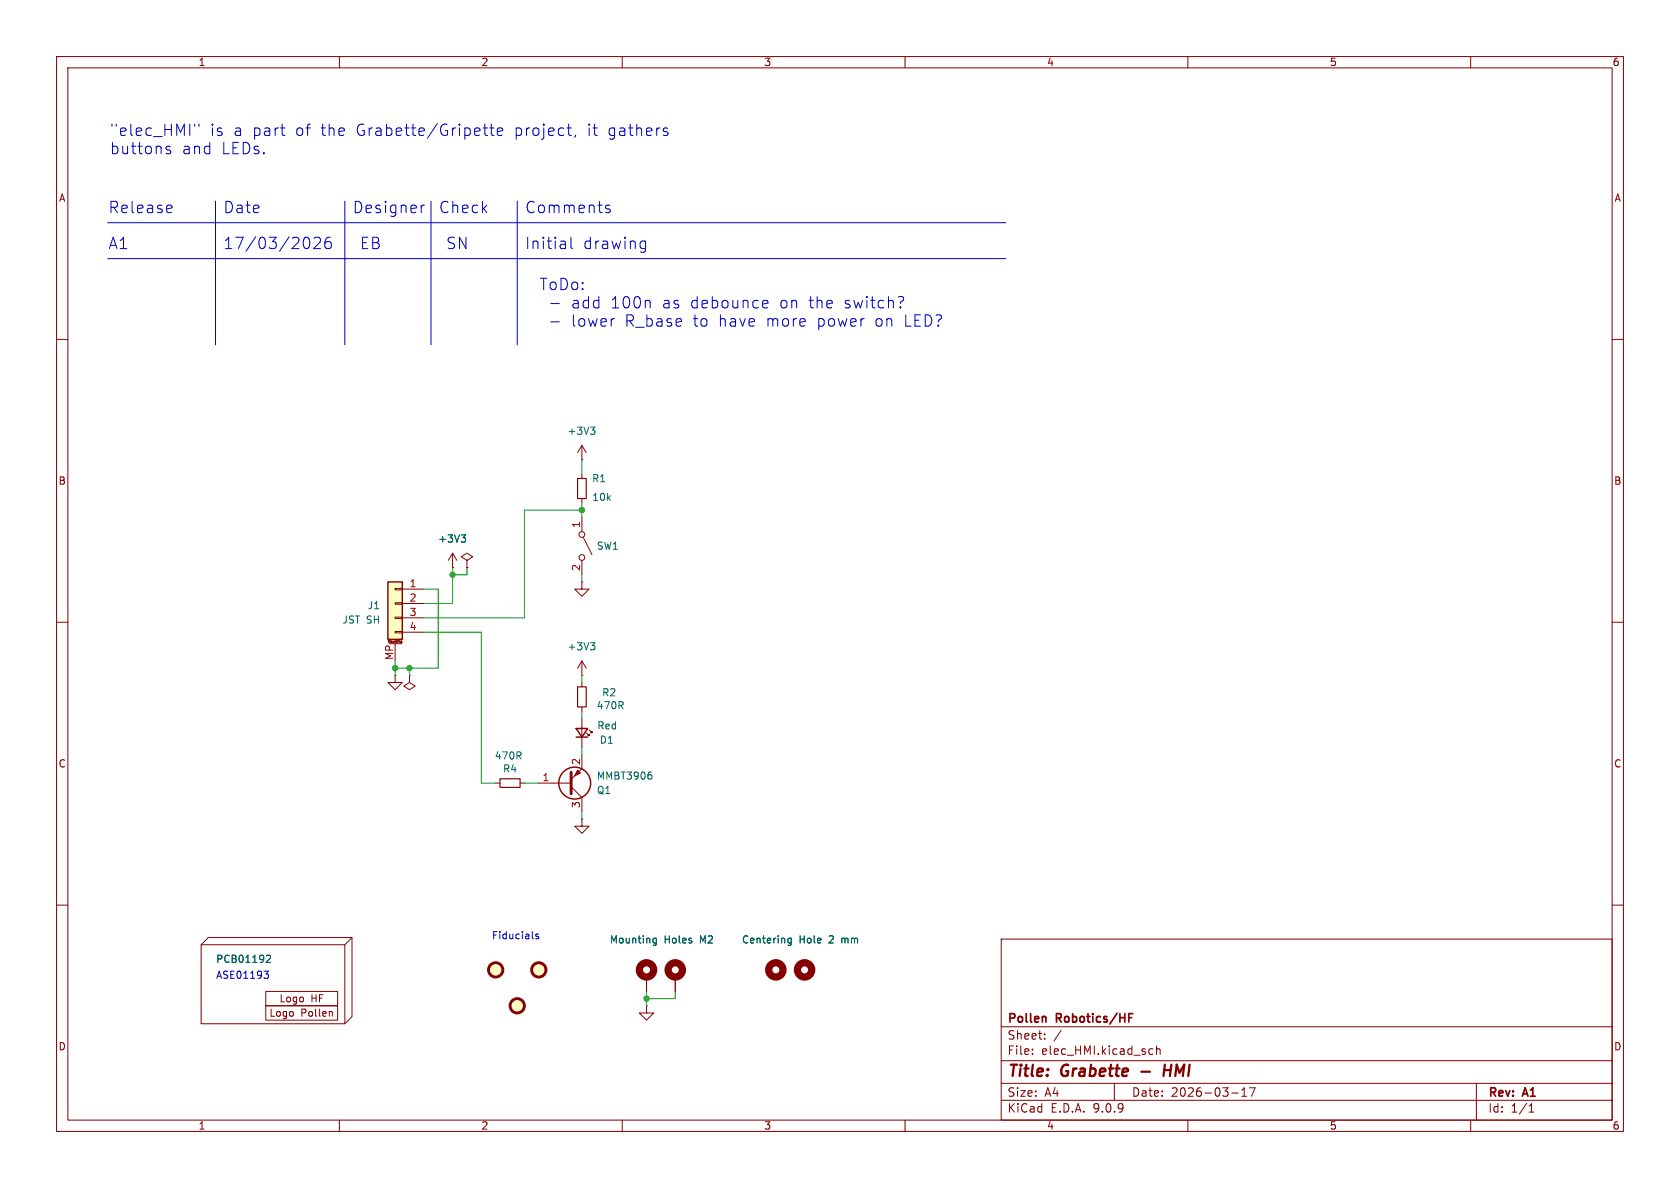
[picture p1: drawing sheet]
<svg xmlns="http://www.w3.org/2000/svg" width="297mm" height="210mm" viewBox="0 0 297 210" stroke-linecap="round" stroke-linejoin="round" font-family="sans-serif">
<g fill="none" stroke="#840000" stroke-width=".18">
<path d="M10 10h277v190h-277zM12 12h273v186h-273zM60 10v2M110 10v2M160 10v2M210 10v2M260 10v2M10 60h2M102.9 78.7v2.6M102.9 78.7l-.8 1.3M102.9 78.7l.7 1.3M285 60h2"/>
<path d="M80 97.8l-.8 1.3M80 97.8l.8 1.3M80 97.8v2.5M82.5 99.1l1.1-.7-1.1-.6-1 .6 1 .7v1.2M102.9 81.3h.1M102.9 83.8v.8M102.9 88.1v.8M102.9 91.4v2.6M102.9 99.1v2.5M103.1 95l1.5 3M10 110h2M69.8 119.4v1.3h-1.2l1.2 1.2 1.3-1.2h-1.3"/>
<path d="M69.8 119.4h.1M72.4 119.4v1.3l1 .6-1 .6-1-.6 1-.6M72.4 119.4h.1M80 100.3h.1M82.5 100.3h.1M102.9 102.9v1.2h1.2l-1.2 1.3-1.3-1.3h1.3M102.9 102.9h.1M102.9 119.4h.1M102.9 116.8v2.6M102.9 116.8l-.8 1.3M102.9 116.8l.7 1.3M285 110h2"/>
<path d="M87.6 138.4h.8M91.9 138.4h.8M95.2 138.4h5.8M101 139.1l1.9 1.9v2.5M102.9 120.7v.7M102.9 125v.7M102.9 127v5.1M102.9 133.4v2.5l-1.9 1.9M103.6 129.5l.5 .5v-.2v.2h-.2M104.1 129l.5 .5v-.2v.2h-.2M102.9 144.8v1.3h1.2l-1.2 1.2-1.3-1.2h1.3M102.9 144.8h.1"/>
<path d="M10 160h2M35.6 167h25.4v14h-25.4zM35.6 167l1.2-1.3h25.4v14l-1.2 1.3M47 177.8h12.7v2.5h-12.7zM47 175.3h12.7v2.5h-12.7zM58.6 178.8l.2 .2v.6M62.2 165.7l-1.2 1.3M114.3 177.8v1.3h1.3l-1.3 1.2-1.3-1.2h1.3M114.3 177.8h.1M114.3 172.7v2.6M119.4 172.7v2.6M177 166h108v32h-108z"/>
<path d="M285 160h2M60 198v2M110 198v2M160 198v2M177 194.5h108M177 191.5h108M177 187.5h108M177 181.5h108M182.5 186.3v.1M182.5 185.5v.1M184.7 183.6v.1M184.7 182.8v.1"/>
<path d="M187.6 182.1l-1.3 2M197 191.5v3M203.2 186.3h.6M203.2 185.5h.6M204.5 185.5l.2-.1 .3 .1 .1 .9M204.5 184.9v1.5M210 198v2M217.7 193.2h1.2M219.5 193.8h.9M219.5 192.7l.5-.4v1.5M220.9 192.3h1l-.7 1.5M260 198v2"/>
<path d="M261 191.5v6.5M270.3 196.6h.9M270.3 195.5l.4-.4v1.5"/>
<circle cx="102.9" cy="94.5" r=".51"/>
<circle cx="102.9" cy="98.6" r=".51"/>
</g>
<path d="M201.8 189.4h1.5M205.8 189.2h1.2M205.9 188.2l-.2 2" fill="none" stroke="#840000" stroke-width=".4"/>
<path d="M184.8 179.8l.1 .9M199.6 179.9h.5M199.6 179.2h.7" fill="none" stroke="#840000" stroke-width=".3"/>
<path d="M102.1 84.6h1.5v3.5h-1.5zM88.4 137.7h3.5v1.5h-3.5zM102.1 121.4h1.5v3.6h-1.5z" fill="none" stroke="#840000" stroke-width=".2"/>
<g fill="none" stroke="#840000" stroke-width="1.3">
<circle cx="114.3" cy="171.4" r="1.27"/>
<circle cx="119.4" cy="171.4" r="1.27"/>
<circle cx="142.2" cy="171.4" r="1.27"/>
</g>
<path d="M104.4 75.5h.8l-.5 .5M104.9 76l.3 .2v.3l-.3 .3M81.5 94.6h.8l-.4 .4M82.1 95l.2 .3v.3l-.2 .2M104.4 113.6h.8l-.5 .5M104.9 114.1l.3 .2v.3l-.3 .3M114.9 136.5h.2M115 137l.3 .2v.3l-.3 .2M47.2 168.9h.4l.2 .3-.8 .9h.8M115.5 166.6l.2 .1 .3-.1M116 165.8v1.1l-.2 .2h-.3M116 165.9l-.3-.1-.2 .2" fill="none" stroke="#006464" stroke-width=".18"/>
<g fill="none" stroke="#840000" stroke-width=".25">
<path d="M101.9 128.8h2l-1 1.5zM101.9 130.3h2"/>
<circle cx="101.6" cy="138.4" r="2.82"/>
</g>
<g fill="#ffffc2" stroke="#ffffc2" stroke-width=".18">
<circle cx="95.2" cy="171.4" r="1.27"/>
<circle cx="91.4" cy="177.8" r="1.27"/>
<circle cx="87.6" cy="171.4" r="1.27"/>
</g>
<g fill="none" stroke="#840000" stroke-width=".51">
<path d="M101 136.5v3.8"/>
<circle cx="87.6" cy="171.4" r="1.27"/>
<circle cx="91.4" cy="177.8" r="1.27"/>
<circle cx="95.2" cy="171.4" r="1.27"/>
</g>
<path d="M102.1 136.1l.5 .6-1 .5z" fill="#840000" stroke="#840000" stroke-width=".18"/>
<path d="M68.6 102.9h2.5v10.1h-2.5z" fill="#ffffc2"/>
<path d="M68.6 102.9h2.5v10.1h-2.5z" fill="none" stroke="#840000" stroke-width=".25"/>
<g fill="none" stroke="#840000" stroke-width=".18">
<path d="M68.7 113.6v-.4l.1 .3 .1-.3v.4M68.8 113.8h2.1M69.8 104h1.3v.3h-1.3zM69.8 106.6h1.3v.2h-1.3zM69.8 109.1h1.3v.2h-1.3zM69.8 111.6h1.3v.3h-1.3zM69.8 113.8v3M70.1 113.2v.3M70.3 113.2h.1M70.4 113.2h-.1M70.9 113.5v.1M70.9 113.4v.1"/>
<path d="M70.9 113.6h.1M70.9 113.3v.1M70.9 113.3h.1M71 113.3v.3l-.1 .1M71.1 104.1h3.8M71.1 106.7h3.8M71.1 109.2h3.8M71.1 111.8h3.8M80 100.3h.1M82.5 100.3h.1M114.3 172.7v2.6M119.4 172.7v2.6"/>
</g>
<circle cx="137.2" cy="171.4" r="1.27" fill="none" stroke="#840000" stroke-width="1.3"/>
<path d="M81.5 94.6h.8l-.4 .4M82.1 95l.2 .3v.3l-.2 .2M47.2 168.9h.4l.2 .3-.8 .9h.8M115.5 166.6l.2 .1 .3-.1M116 165.8v1.1l-.2 .2h-.3M116 165.9l-.3-.1-.2 .2M139.9 165.8v1.1l-.3 .2h-.3M139.9 165.9l-.4-.1-.2 .3 .1 .5h.5" fill="none" stroke="#006464" stroke-width=".18"/>
<g fill="none" stroke="#0000c2" stroke-width=".18">
<path d="M19 39.4h158.8M29.3 26.2l.1 .2 .5 .1 .3 .3-.1 .3-.2 .1-.6-.1M30.1 25.9l-.5-.1-.3 .3M30.1 36.3l.2 .1 .1 .3-.9 .2M30.3 37.5l-.2 .1M34.4 21.9v.4M35.2 21.9v.4M38.1 35.6v25.4M49.6 22.6h.8M50.2 24h.2M61 35.6v25.4M74.5 36.3v1.3"/>
<path d="M75 36.3a.51 .51 0 0 0-.5 .3M76.2 35.6v25.4M85.4 22.6h.8M85.7 21.9v1.8l.1 .2 .4 .1M86.6 22.6h.7M86.9 21.9v1.8l.1 .2 .3 .1M87.9 23.3l1-.2-.1-.4-.6-.1-.3 .3 .1 1 .2 .1 .6-.1M91.4 35.6v25.4M100.2 22.6h.8M100.8 24h.2M101.8 23.9l-.2 .3M107 36.6l.1 .2 .7 .2 .1 .2-.1 .3-.2 .1-.6-.1"/>
<path d="M107.8 36.4l-.5-.1-.3 .2M117.8 23.3l.3 .3-.1 .3-.2 .1M117.8 22.6l.2 .1M19 45.7h158.8M54.1 41.9a.51 .51 0 0 1 .6 .4 1.04 1.04 0 0 1-.6 1.6M55.5 42.1l.3-.2h.5a.54 .54 0 0 1 .3 .9l-1.2 1.1h1.3M58.4 41.9a.79 .79 0 0 0-1 .9v.8l.2 .3h.6l.3-.1 .1-.7-.2-.3-.6-.1-.4 .4M97.4 53.7h1.5M97.4 56.9h1.5M100.9 41.9v1.8l.3 .2M108.4 56.3h.2M113.5 42.6l.6 .1"/>
<path d="M114.1 42.6v1.6a.54 .54 0 0 1-.7 .4M114.1 43.9h-.6M135.1 53.1l.6 .1 .1 .4-1 .2M135.7 54.3l-.6 .1M159.5 52.4a.45 .45 0 0 1 .3 .5 .45 .45 0 0 1-.4 .4M46.7 171.7h.8l-.5 .5 .4 .1 .1 .4-.3 .2h-.4M95.2 165.2l-.3-.1-.2 .2 .1 .2 .4 .1v.3h-.5"/>
</g>
<g fill="none" stroke="#009600" stroke-width=".18">
<path d="M102.9 81.3v2.5M102.9 88.9v2.5M102.9 90.2h-10.2v19h-17.8M69.8 116.8v2.6M72.4 118.1v1.3M74.9 111.8h10.2v26.6h2.5M74.9 104.1h2.6v14h-7.7M80 100.3v6.4h-5.1M82.5 100.3v1.3h-2.5M102.9 101.6v1.3M102.9 119.4v1.3M92.7 138.4h2.5"/>
<path d="M102.9 125.7v1.3M102.9 132.1v1.3M102.9 143.5v1.3M114.3 175.3v2.5M119.4 175.3v1.2h-5.1"/>
</g>
<g fill="#009600" stroke="#009600" stroke-width=".18">
<circle cx="102.9" cy="90.2" r=".46"/>
<circle cx="80" cy="101.6" r=".46"/>
<circle cx="114.3" cy="176.5" r=".46"/>
<circle cx="72.4" cy="118.1" r=".46"/>
<circle cx="69.8" cy="118.1" r=".46"/>
</g>
<g font-size="2.8" fill="#0000c2">
<text x="19.3" y="24.2">&quot;elec_HMI&quot;</text>
<text x="19.3" y="27.4">buttons</text>
<text x="32.1" y="27.4">and</text>
<text x="37" y="24.2">is</text>
<text x="39.1" y="27.4">LEDs.</text>
<text x="41.2" y="24.2">a part</text>
<text x="52.2" y="24.2">of</text>
<text x="56.8" y="24.2">the</text>
<text x="63" y="24.2">Grabette/Gripette</text>
<text x="91.1" y="24.2">project,</text>
<text x="104" y="24.2">it</text>
<text x="107.7" y="24.2">gathers</text>
<text x="19" y="37.9">Release</text>
<text x="39.4" y="37.9">Date</text>
<text x="62.2" y="37.9">Designer</text>
<text x="77.5" y="37.9">Check</text>
<text x="92.7" y="37.9">Comments</text>
<text x="19" y="44.2">A1</text>
<text x="39.4" y="44.2">17/03/2026</text>
<text x="63.5" y="44.2">EB</text>
<text x="78.7" y="44.2">SN</text>
<text x="92.7" y="44.2">Initial</text>
<text x="103" y="44.2">drawing</text>
<text x="95.2" y="51.5">ToDo:</text>
<text x="100.9" y="54.7">add</text>
<text x="100.9" y="57.9">lower</text>
<text x="107.9" y="54.7">100n</text>
<text x="110.4" y="57.9">R_base</text>
<text x="117.1" y="54.7">as</text>
<text x="122.1" y="54.7">debounce</text>
<text x="122.5" y="57.9">to</text>
<text x="127.1" y="57.9">have</text>
<text x="135.5" y="57.9">more</text>
<text x="137.9" y="54.7">on</text>
<text x="143.1" y="54.7">the</text>
<text x="144.6" y="57.9">power</text>
<text x="149.4" y="54.7">switch?</text>
<text x="154.8" y="57.9">on</text>
<text x="160.1" y="57.9">LED?</text>
</g>
<g font-size="2.8" fill="#840000">
<text x="178" y="190.9">Title:</text>
<text x="187.7" y="190.9">Grabette</text>
<text x="207.4" y="190.9">HMI</text>
</g>
<g font-size="2.1" fill="#840000">
<text x="178" y="184">Sheet:</text>
<text x="178" y="181.2">Pollen</text>
<text x="186.8" y="181.2">Robotics/HF</text>
<text x="178" y="186.7">File:</text>
<text x="184.1" y="186.7">elec_HMI.kicad_sch</text>
<text x="178" y="196.9">KiCad</text>
<text x="178" y="194.1">Size:</text>
<text x="184.7" y="194.1">A4</text>
<text x="185.7" y="196.9">E.D.A.</text>
<text x="193.3" y="196.9">9.0.9</text>
<text x="200" y="194.1">Date:</text>
<text x="207" y="194.1">2026-03-17</text>
<text x="263" y="194.3">Rev:</text>
<text x="263" y="196.9">Id:</text>
<text x="267.1" y="196.9">1/1</text>
<text x="269.4" y="194.3">A1</text>
</g>
<g font-size="1.8" fill="#840000">
<text x="35" y="11.9">1</text>
<text x="85" y="11.9">2</text>
<text x="135" y="11.9">3</text>
<text x="185" y="11.9">4</text>
<text x="235" y="11.9">5</text>
<text x="285" y="11.9">6</text>
<text x="10.3" y="35.9">A</text>
<text x="285.3" y="35.9">A</text>
<text x="10.3" y="85.9">B</text>
<text x="285.3" y="85.9">B</text>
<text x="10.3" y="135.9">C</text>
<text x="285.3" y="135.9">C</text>
<text x="47.5" y="179.9">Logo</text>
<text x="49.3" y="177.4">Logo</text>
<text x="53.2" y="179.9">Pollen</text>
<text x="55" y="177.4">HF</text>
<text x="10.3" y="185.9">D</text>
<text x="285.3" y="185.9">D</text>
<text x="35" y="199.9">1</text>
<text x="85" y="199.9">2</text>
<text x="135" y="199.9">3</text>
<text x="185" y="199.9">4</text>
<text x="235" y="199.9">5</text>
<text x="285" y="199.9">6</text>
</g>
<g font-size="1.8" fill="#006464">
<text x="100.2" y="77.1">+3V3</text>
<text x="104.6" y="85.4">R1</text>
<text x="104.6" y="88.7">10k</text>
<text x="77.4" y="96.1">+3V3</text>
<text x="105.4" y="97.4">SW1</text>
<text x="64.9" y="107.9">J1</text>
<text x="60.4" y="110.4">JST SH</text>
<text x="100.2" y="115.2">+3V3</text>
<text x="105.4" y="125.6">470R</text>
<text x="106.4" y="123.3">R2</text>
<text x="105.5" y="129.1">Red</text>
<text x="105.9" y="131.7">D1</text>
<text x="87.4" y="134.5">470R</text>
<text x="88.8" y="136.8">R4</text>
<text x="105.4" y="140.6">Q1</text>
<text x="105.4" y="138">MMBT3906</text>
<text x="107.7" y="167">Mounting</text>
<text x="117.4" y="167">Holes</text>
<text x="123.8" y="167">M2</text>
<text x="131.1" y="167">Centering</text>
<text x="141.3" y="167">Hole</text>
<text x="146.7" y="167">2</text>
<text x="149" y="167">mm</text>
<text x="38.1" y="170.4">PCB01192</text>
</g>
<g font-size="1.8" fill="#a90000">
<text x="102.6" y="93.4" transform="rotate(-90 102.6 93.4)">1</text>
<text x="102.6" y="101" transform="rotate(-90 102.6 101)">2</text>
<text x="72.3" y="103.9">1</text>
<text x="72.3" y="106.4">2</text>
<text x="72.3" y="109">3</text>
<text x="72.3" y="111.5">4</text>
<text x="69.6" y="116.8" transform="rotate(-90 69.6 116.8)">MP</text>
<text x="102.6" y="135.3" transform="rotate(-90 102.6 135.3)">2</text>
<text x="95.8" y="138.2">1</text>
<text x="102.6" y="142.9" transform="rotate(-90 102.6 142.9)">3</text>
</g>
<g font-size="1.8" fill="#0000c2">
<text x="86.9" y="166.1">Fiducials</text>
<text x="38.1" y="173.1">ASE01193</text>
</g>
<text font-size=".5" fill="#840000" x="68.4" y="113.8">Mounting</text>
</svg>
